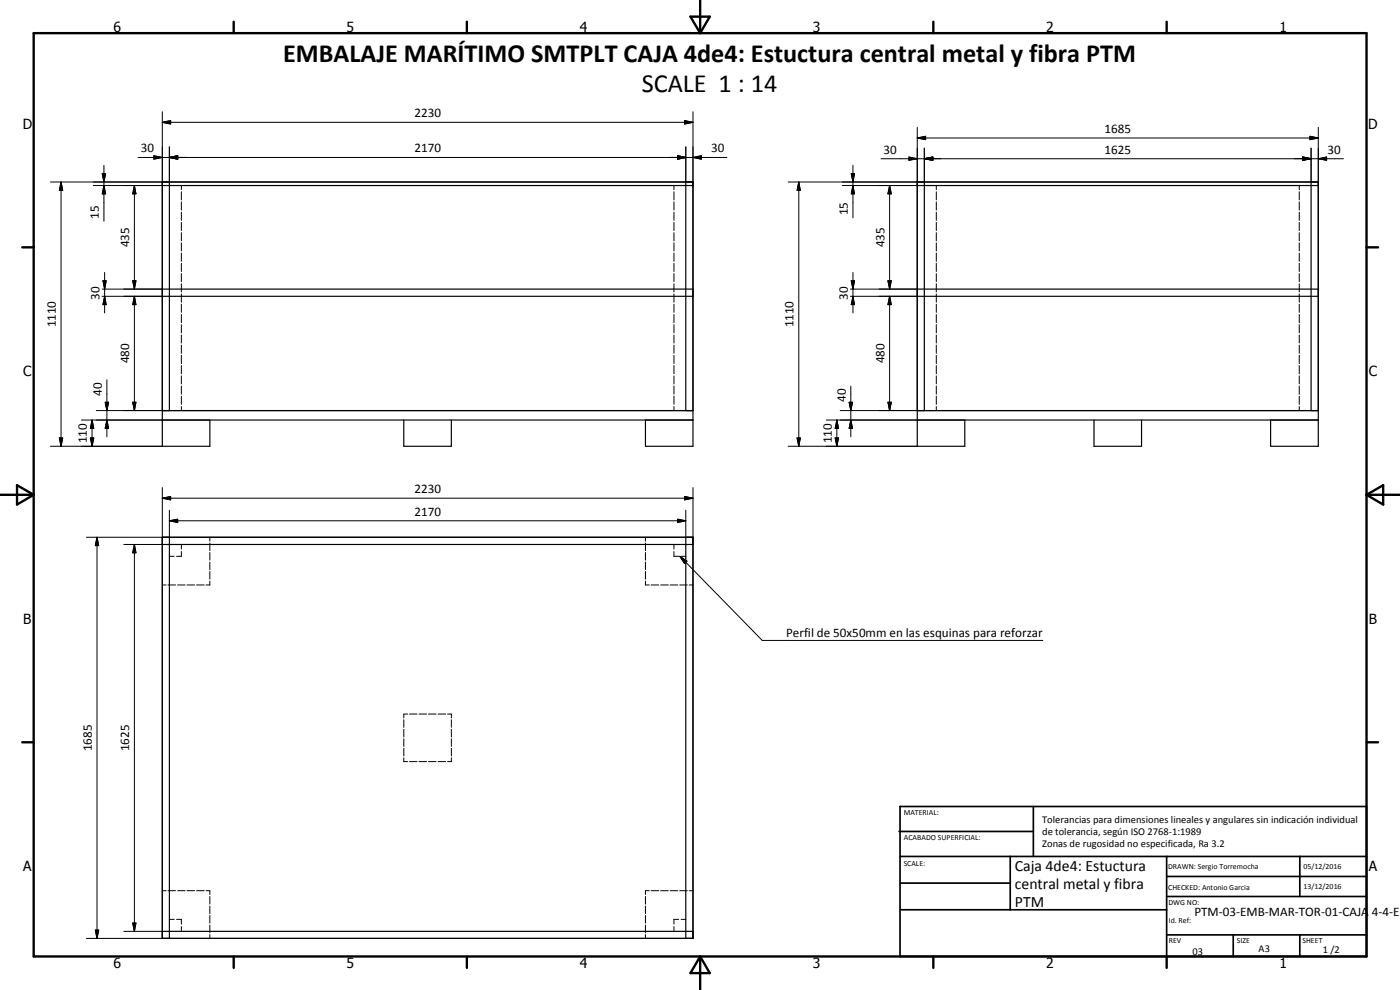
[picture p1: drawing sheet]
<svg xmlns="http://www.w3.org/2000/svg" width="420mm" height="297mm" viewBox="0 0 420 297" stroke-linecap="round" stroke-linejoin="round" font-family="sans-serif">
<g fill="none" stroke="#000" stroke-width=".35">
<path d="M48.7 55.7h159.3M50.8 54.6v68.6M205.8 54.6v68.6M275.3 55.7h120.3M277.4 54.6v68.6M393.5 54.6v68.6M48.7 86.7h159.3M48.7 88.9h159.3M275.3 86.7h120.3M275.3 88.9h120.3M48.7 123.2h159.3M48.7 126h159.3"/>
<path d="M63 126v7.9h-14.3v-79.3h159.3v79.3h-14.3v-7.9M121.2 126v7.9h14.3v-7.9M275.3 123.2h120.3M275.3 126h120.3M289.5 126v7.9h-14.2v-79.3h120.3v79.3h-14.3v-7.9M328.3 126v7.9h14.3v-7.9M48.7 161.2h159.3v120.4h-159.3zM48.7 163.4h159.3M50.8 161.2v120.4M205.8 161.2v120.4M48.7 279.4h159.3"/>
</g>
<g fill="none" stroke="#000" stroke-width=".3">
<path d="M48.7 36.7l2.5-.5v1zM48.7 33.5v21.1h-33.6M48.7 36.7h159.3M205.5 36.2l2.5 .5-2.5 .5zM208 33.5v21.1M275.3 38.2v16.4h-38.8M395.6 38.2v16.4M18.3 54.6l.5 2.5h-1zM18.3 54.6v79.3M28 55.7h20.7M30.7 52.1h1l-.5 2.5zM31.2 55.7l.5 2.5h-1z"/>
<path d="M31.2 49.6v16.8M40.3 55.7l.5 2.5h-1zM40.3 55.7v31M41.4 47.2h176.8M46.2 46.7l2.5 .5-2.5 .6zM50.8 47.2l2.5-.5v1.1zM50.8 44.1v10.5M54.4 55.7v1.2M54.4 57.5v2.5M202.3 55.7v1.2M202.3 57.5v2.5M203.4 46.7l2.4 .5-2.4 .6z"/>
<path d="M205.8 44.1v10.5M208 47.2l2.5-.5v1.1zM239.7 54.6l.5 2.5h-1zM239.7 54.6v79.3M252.8 55.7h22.5M255.5 52.1h.9l-.4 2.5zM256 55.7l.4 2.5h-.9zM256 49.6v15.8M264.4 47.6h138.8M267 55.7l.5 2.5h-1zM267 55.7v31M272.8 47.1l2.5 .5-2.5 .5z"/>
<path d="M275.3 41.4l2.5-.5v1zM275.3 41.4h120.3M277.4 47.6l2.5-.5v1zM277.4 44.4v10.2M281 55.7v1.2M281 57.5v2.5M389.9 55.7v1.2M389.9 57.5v2.5M391 47.1l2.5 .5-2.5 .5zM393.1 40.9l2.5 .5-2.5 .5zM393.5 44.4v10.2M395.6 47.6l2.5-.5v1z"/>
<path d="M54.4 60.6v2.4M54.4 63.7v2.4M54.4 66.7v2.5M54.4 69.8v2.5M54.4 72.9v2.4M54.4 75.9v2.5M54.4 79v2.4M202.3 60.6v2.4M202.3 63.7v2.4M202.3 66.7v2.5M202.3 69.8v2.5M202.3 72.9v2.4"/>
<path d="M202.3 75.9v2.5M202.3 79v2.4M281 60.6v2.4M281 63.7v2.4M281 66.7v2.5M281 69.8v2.5M281 72.9v2.4M281 75.9v2.5M281 79v2.4M389.9 60.6v2.4M389.9 63.7v2.4M389.9 66.7v2.5"/>
<path d="M389.9 69.8v2.5M389.9 72.9v2.4M389.9 75.9v2.5M389.9 79v2.4M30.6 88.9h18.1M30.6 86.7h18.1M30.9 84.2h1l-.5 2.5zM31.4 88.9l.5 2.5h-1zM31.4 81.7v12.2M39.8 84.2h1l-.5 2.5zM40.3 88.9l.5 2.5h-1zM40.3 88.9v34.3"/>
<path d="M54.4 82.1v2.4M54.4 85.1v2.5M54.4 88.2v2.5M54.4 91.3v2.4M54.4 94.4v2.4M54.4 97.4v2.5M202.3 82.1v2.4M202.3 85.1v2.5M202.3 88.2v2.5M202.3 91.3v2.4M202.3 94.4v2.4M202.3 97.4v2.5"/>
<path d="M255.2 88.9h20.1M255.2 86.7h20.1M255.5 84.2h.9l-.4 2.5zM256 88.9l.4 2.5h-.9zM256 81.7v12.2M266.5 84.2h1l-.5 2.5zM267 88.9l.5 2.5h-1zM267 88.9v34.3M281 82.1v2.4M281 85.1v2.5M281 88.2v2.5M281 91.3v2.4"/>
<path d="M281 94.4v2.4M281 97.4v2.5M389.9 82.1v2.4M389.9 85.1v2.5M389.9 88.2v2.5M389.9 91.3v2.4M389.9 94.4v2.4M389.9 97.4v2.5M32.1 114v17.1M54.4 100.5v2.4M54.4 103.5v2.5M54.4 106.6v2.5"/>
<path d="M54.4 109.7v2.4M54.4 112.8v2.4M54.4 115.8v2.5M54.4 118.9v2.4M202.3 100.5v2.4M202.3 103.5v2.5M202.3 106.6v2.5M202.3 109.7v2.4M202.3 112.8v2.4M202.3 115.8v2.5M202.3 118.9v2.4M255.3 115.9v15.2"/>
<path d="M281 100.5v2.4M281 103.5v2.5M281 106.6v2.5M281 109.7v2.4M281 112.8v2.4M281 115.8v2.5M281 118.9v2.4M389.9 100.5v2.4M389.9 103.5v2.5M389.9 106.6v2.5M389.9 109.7v2.4M389.9 112.8v2.4"/>
<path d="M389.9 115.8v2.5M389.9 118.9v2.4M15.1 133.9h33.6M17.8 131.4h1l-.5 2.5zM24.5 126h24.2M27.1 131.4h1l-.5 2.5zM27.6 126l.5 2.5h-1zM27.6 126v7.9M28.9 123.2h19.8M31.6 120.7h1l-.5 2.5zM32.1 126l.5 2.5h-1zM39.8 120.7h1l-.5 2.5z"/>
<path d="M54.4 122v1.2M202.3 122v1.2M236.5 133.9h38.8M239.2 131.4h1l-.5 2.5zM248 126h27.3M250.6 131.4h1.1l-.5 2.5zM251.2 126l.5 2.5h-1.1zM251.2 126v7.9M252.2 123.2h23.1M254.8 120.7h1.1l-.6 2.5zM255.3 126l.6 2.5h-1.1zM266.5 120.7h1l-.5 2.5z"/>
<path d="M281 122v1.2M389.9 122v1.2M48.7 149.5l2.5-.5v1zM48.7 146.3v14.9h-22.8M48.7 149.5h159.3M50.8 156.3l2.5-.5v1zM50.8 153.1v8.1M50.8 156.3h155M203.4 155.8l2.4 .5-2.4 .5zM205.5 149l2.5 .5-2.5 .5zM205.8 153.1v8.1M208 146.3v14.9"/>
<path d="M29.1 161.2l.5 2.5h-1zM29.1 161.2v120.4M37.2 163.4h11.5M40.3 163.4l.5 2.5h-1zM40.3 163.4v116M48.7 175.5h1.2M50.4 175.5h2.3M50.8 166.9h1.5M53.3 175.5h2.3M54.4 163.4v1.4M54.4 165.5v1.4h-1.4M56.1 175.5h2.3"/>
<path d="M59 175.5h2.3M63 174.4v1.1h-1.2M63 161.2v1.1M63 162.9v2.3M63 165.8v2.3M63 168.7v2.2M63 171.5v2.3M193.7 161.2v1.1M193.7 162.9v2.3M193.7 165.8v2.3M193.7 168.7v2.2M193.7 171.5v2.3"/>
<path d="M193.7 174.4v1.1h1.1M195.4 175.5h2.3M198.3 175.5h2.3M201.1 175.5h2.3M202.3 163.4v1.4M202.3 165.5v1.4h1.4M204 175.5h2.3M204 166.9l2.2 1.5-.8 .7zM204 166.9l24.8 25.3h84.2M204.4 166.9h1.4M206.8 175.5h1.2M121.2 215.9v2.3"/>
<path d="M121.2 218.8v2.3M122.3 214.2h-1.1v1.2M122.9 214.2h2.3M125.8 214.2h2.2M128.6 214.2h2.3M131.5 214.2h2.3M134.3 214.2h1.2v1.2M135.5 215.9v2.3M135.5 218.8v2.3M121.2 227.4v1.1h1.1M121.2 221.7v2.2M121.2 224.5v2.3"/>
<path d="M122.9 228.5h2.3M125.8 228.5h2.2M128.6 228.5h2.3M131.5 228.5h2.3M135.5 221.7v2.2M135.5 224.5v2.3M135.5 227.4v1.1h-1.2M28.6 279.1h1l-.5 2.5zM37.2 279.4h11.5M39.8 276.9h1l-.5 2.5zM48.7 267.3h1.2M50.4 267.3h2.3"/>
<path d="M50.8 275.8h1.5M53 275.8h1.4v1.5M53.3 267.3h2.3M54.4 278v1.4M56.1 267.3h2.3M59 267.3h2.3M61.8 267.3h1.2v1.1M63 269v2.3M63 271.9v2.3M63 274.7v2.3M63 277.6v2.3M193.7 269v2.3"/>
<path d="M193.7 271.9v2.3M193.7 274.7v2.3M193.7 277.6v2.3M194.8 267.3h-1.1v1.1M195.4 267.3h2.3M198.3 267.3h2.3M201.1 267.3h2.3M202.3 278v1.4M203.7 275.8h-1.4v1.5M204 267.3h2.3M204.4 275.8h1.4M206.8 267.3h1.2"/>
<path d="M25.9 281.6h22.8M63 280.4v1.2M193.7 280.4v1.2"/>
</g>
<g fill="none" stroke="#000" stroke-width=".71">
<path d="M10.1 9.9h400v277.1h-400zM70.1 6.5v3.4M140.1 6.5v3.4M207.2 5h5.8l-2.9 4.9zM210.1 0v9.9M280.1 6.5v3.4M350.1 6.5v3.4M6.7 74.2h3.4M410.1 74.2h3.5M.1 148.5h10M5.1 145.6l5 2.9-5 2.9zM410.1 148.5h10"/>
<path d="M410.1 148.5l5-2.9v5.8zM6.7 222.7h3.4M410.1 222.7h3.5M70.1 287v3.4M140.1 287v3.4M210.1 287v10M210.1 287l2.9 5h-5.8zM280.1 287v3.4M350.1 287v3.4"/>
</g>
<g fill="none" stroke="#000" stroke-width=".51">
<path d="M269.8 249.5h40.3M270.1 242h140v45h-140zM270.1 257h140M303.2 257v16M310.1 242v15M350.1 257v30M390.1 257v12M270.1 265h33.1M270.1 273h80M350.1 269h60M350.1 263h60M350.1 280.5h60"/>
<path d="M370.1 280.5v6.5M390.1 280.5v6.5"/>
</g>
<g fill="#000">
<path d="M48.7 36.7l2.5-.5v1zM205.5 36.2l2.5 .5-2.5 .5zM18.3 54.6l.5 2.5h-1zM30.7 52.1h1l-.5 2.5zM31.2 55.7l.5 2.5h-1zM40.3 55.7l.5 2.5h-1zM46.2 46.7l2.5 .5-2.5 .6zM50.8 47.2l2.5-.5v1.1zM203.4 46.7l2.4 .5-2.4 .6zM208 47.2l2.5-.5v1.1zM239.7 54.6l.5 2.5h-1zM255.5 52.1h.9l-.4 2.5z"/>
<path d="M256 55.7l.4 2.5h-.9zM267 55.7l.5 2.5h-1zM272.8 47.1l2.5 .5-2.5 .5zM275.3 41.4l2.5-.5v1zM277.4 47.6l2.5-.5v1zM391 47.1l2.5 .5-2.5 .5zM393.1 40.9l2.5 .5-2.5 .5zM395.6 47.6l2.5-.5v1zM30.9 84.2h1l-.5 2.5zM31.4 88.9l.5 2.5h-1zM39.8 84.2h1l-.5 2.5zM40.3 88.9l.5 2.5h-1z"/>
<path d="M255.5 84.2h.9l-.4 2.5zM256 88.9l.4 2.5h-.9zM266.5 84.2h1l-.5 2.5zM267 88.9l.5 2.5h-1zM17.8 131.4h1l-.5 2.5zM27.1 131.4h1l-.5 2.5zM27.6 126l.5 2.5h-1zM31.6 120.7h1l-.5 2.5zM32.1 126l.5 2.5h-1zM39.8 120.7h1l-.5 2.5zM239.2 131.4h1l-.5 2.5zM250.6 131.4h1.1l-.5 2.5z"/>
<path d="M251.2 126l.5 2.5h-1.1zM254.8 120.7h1.1l-.6 2.5zM255.3 126l.6 2.5h-1.1zM266.5 120.7h1l-.5 2.5zM48.7 149.5l2.5-.5v1zM50.8 156.3l2.5-.5v1zM203.4 155.8l2.4 .5-2.4 .5zM205.5 149l2.5 .5-2.5 .5zM29.1 161.2l.5 2.5h-1zM40.3 163.4l.5 2.5h-1zM204 166.9l2.2 1.5-.8 .7zM28.6 279.1h1l-.5 2.5z"/>
<path d="M39.8 276.9h1l-.5 2.5z"/>
</g>
<g font-size="7.9">
<text x="85" y="18.6">EMBALAJE MARÍTIMO SMTPLT CAJA 4de4: Estuctura central metal y fibra PTM</text>
<text x="192.6" y="27.6">SCALE 1 : 14</text>
</g>
<g font-size="4.7">
<text x="304.6" y="261.2">Caja 4de4: Estuctura</text>
<text x="304.6" y="266.6">central metal y fibra</text>
<text x="304.6" y="272">PTM</text>
</g>
<g font-size="4.2">
<text x="34" y="9.6">6</text>
<text x="104" y="9.6">5</text>
<text x="174" y="9.6">4</text>
<text x="244" y="9.6">3</text>
<text x="314" y="9.6">2</text>
<text x="384" y="9.6">1</text>
<text x="6.8" y="38.7">D</text>
<text x="410.6" y="38.7">D</text>
<text x="7" y="112.9">C</text>
<text x="410.8" y="112.9">C</text>
<text x="7" y="187.1">B</text>
<text x="410.8" y="187.1">B</text>
<text x="7" y="261.4">A</text>
<text x="410.8" y="261.4">A</text>
<text x="34" y="290.4">6</text>
<text x="104" y="290.4">5</text>
<text x="174" y="290.4">4</text>
<text x="244" y="290.4">3</text>
<text x="314" y="290.4">2</text>
<text x="384" y="290.4">1</text>
</g>
<g font-size="3.9">
<text x="124.4" y="35.1">2230</text>
<text x="331.5" y="39.9">1685</text>
<text x="42.2" y="45.7">30</text>
<text x="124.4" y="45.7">2170</text>
<text x="213.4" y="45.7">30</text>
<text x="265.2" y="46.1">30</text>
<text x="331.5" y="46.1">1625</text>
<text x="398.4" y="46.1">30</text>
<text x="29.7" y="65.7" transform="rotate(-90 29.7 65.7)">15</text>
<text x="254.4" y="64.6" transform="rotate(-90 254.4 64.6)">15</text>
<text x="38.8" y="74.3" transform="rotate(-90 38.8 74.3)">435</text>
<text x="265.4" y="74.3" transform="rotate(-90 265.4 74.3)">435</text>
<text x="29.8" y="89.9" transform="rotate(-90 29.8 89.9)">30</text>
<text x="254.4" y="89.9" transform="rotate(-90 254.4 89.9)">30</text>
<text x="16.8" y="98.3" transform="rotate(-90 16.8 98.3)">1110</text>
<text x="238.2" y="98.3" transform="rotate(-90 238.2 98.3)">1110</text>
<text x="38.8" y="109.1" transform="rotate(-90 38.8 109.1)">480</text>
<text x="265.4" y="109.1" transform="rotate(-90 265.4 109.1)">480</text>
<text x="30.6" y="118.7" transform="rotate(-90 30.6 118.7)">40</text>
<text x="253.8" y="120.6" transform="rotate(-90 253.8 120.6)">40</text>
<text x="26.1" y="133" transform="rotate(-90 26.1 133)">110</text>
<text x="249.6" y="133" transform="rotate(-90 249.6 133)">110</text>
<text x="124.4" y="148">2230</text>
<text x="124.4" y="154.7">2170</text>
<text x="235.9" y="191.1">Perfil de 50x50mm en las esquinas para reforzar</text>
<text x="27.6" y="225.4" transform="rotate(-90 27.6 225.4)">1685</text>
<text x="38.8" y="225.4" transform="rotate(-90 38.8 225.4)">1625</text>
<text x="358.5" y="275">PTM-03-EMB-MAR-TOR-01-CAJA 4-4-EM</text>
</g>
<g font-size="3.1">
<text x="312.7" y="246.8">Tolerancias para dimensiones lineales y angulares sin indicación individual</text>
<text x="312.7" y="250.4">de tolerancia, según ISO 2768-1:1989</text>
<text x="312.7" y="254">Zonas de rugosidad no especificada, Ra 3.2</text>
<text x="357.9" y="286.4">03</text>
<text x="377.7" y="285.6">A3</text>
<text x="397" y="285.9">1 /2</text>
</g>
<g font-size="2.4">
<text x="271.2" y="244.4">MATERIAL:</text>
<text x="271.3" y="252">ACABADO SUPERFICIAL:</text>
<text x="271.2" y="259.7">SCALE:</text>
<text x="350.6" y="260.8">DRAWN: Sergio Torremocha</text>
<text x="391.2" y="260.6">05/12/2016</text>
<text x="350.6" y="267">CHECKED: Antonio Garcia</text>
<text x="391.2" y="266.7">13/12/2016</text>
<text x="350.6" y="271.4">DWG NO:</text>
<text x="350.8" y="276.9">Id. Ref:</text>
<text x="350.8" y="282.8">REV</text>
<text x="371.2" y="282.9">SIZE</text>
<text x="390.9" y="282.9">SHEET</text>
</g>
</svg>
